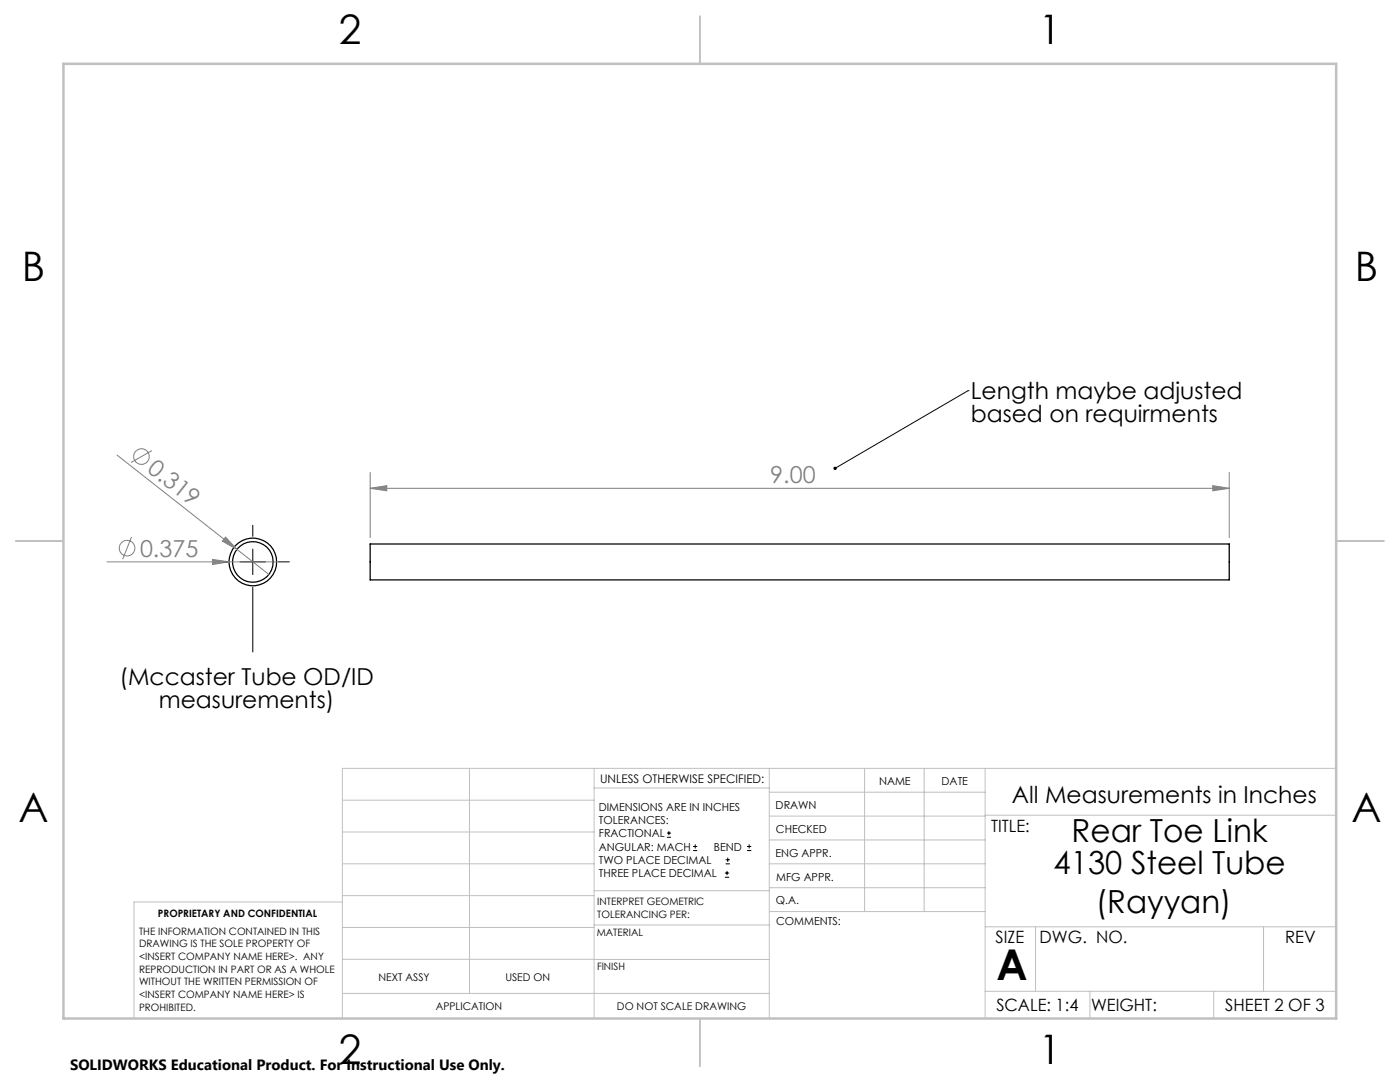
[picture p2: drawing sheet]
<svg xmlns="http://www.w3.org/2000/svg" width="279mm" height="216mm" viewBox="0 0 279 216" stroke-linecap="round" stroke-linejoin="round" font-family="sans-serif">
<g fill="none" stroke="#000" stroke-width=".25">
<path d="M73.9 108.5h171.4v7.2h-171.4z"/>
<circle cx="50.5" cy="112.1" r="4"/>
<circle cx="50.5" cy="112.1" r="4.8"/>
</g>
<g fill="none" stroke="#808080" stroke-width=".2">
<path d="M23.4 90.8l23.9 18.8M30.3 89.9l-4.2 2.4M73.9 97.4l3.3-.5v1zM73.9 94.3v13M73.9 97.4h171.4M242 96.9l3.3 .5-3.3 .5zM245.3 94.3v13M21.3 112.1h33.9M26.2 107.1l-1.7 4.5M42.4 111.6l3.3 .5-3.3 .5zM45 107.2l2.3 2.4-2.9-1.6zM47.3 109.6l6.4 5"/>
<circle cx="28.2" cy="91.1" r="1.56"/>
<circle cx="25.4" cy="109.4" r="1.56"/>
</g>
<g fill="none" stroke="#000" stroke-width=".2">
<path d="M193.2 78h.1M193.2 78l-26.5 15.5M43.1 112.1h2.3M47.9 112.1h5.1M50.4 104.8v2.2M50.4 109.6v5.1M50.4 117.2v12.9M55.5 112.1h2.2M133.1 167.1h.8M133.1 166.2h.8M133.5 165.8v.9M138.3 169.7h.8"/>
<path d="M138.3 168.9h.8M138.7 168.5v.8M144.7 175h.8M144.7 174.2h.8M144.8 172.4h.9M144.8 171.6h.9M145.1 173.8v.8M145.2 171.1v.9M149.1 169.7h.8M149.1 168.9h.8M149.5 168.5v.8"/>
</g>
<g fill="none" stroke="#c0c0c0" stroke-width=".2">
<path d="M68.3 159.7h50.3M93.7 153.3v44.9M118.6 153.3v49.9M118.6 157.2h34.9M153.5 153.3v49.9M153.5 158.1h43.1M172.5 153.3v28.6M184.4 153.3v28.6M196.6 153.3v49.9M266.7 153.3h-198.4v49.9M68.3 178.7h50.3M68.3 172.4h50.3"/>
<path d="M68.3 166h50.3M68.3 180h-41.6v23.2M118.6 177.7h35M153.5 167.6h43.1M153.5 162.8h43.1M153.5 172.4h43.1M153.5 177.1h43.1M196.6 162.7h70.1M68.3 198.2h85.2M68.3 191.4l85.2 .1M68.3 185.1h50.3M118.6 184.6h35"/>
<path d="M153.6 181.9h43M196.6 197.8h70.1M196.6 184.9h70.1M206.7 184.9v12.9M217.5 197.8v5.4M242.2 197.8v5.4M252.2 184.9v12.9"/>
</g>
<path d="M139.7 3.2v9.5M3.1 107.9h9.6M266.7 107.9h9.5M139.7 203.2v9.6" fill="none" stroke="#c0c0c0" stroke-width=".25"/>
<path d="M12.7 12.7h254v190.5h-254z" fill="none" stroke="#c0c0c0" stroke-width=".5"/>
<path d="M166.5 93.2a.34 .34 0 0 1 .5 .1 .34 .34 0 0 1-.2 .4 .34 .34 0 0 1-.4-.1l.3-.1-.3 .1z" fill="#000"/>
<g fill="#808080">
<path d="M45 107.2l2.3 2.4-2.9-1.6z"/>
<path d="M42.4 111.6l3.3 .5-3.3 .5z"/>
<path d="M242 96.9l3.3 .5-3.3 .5zM73.9 97.4l3.3-.5v1z"/>
</g>
<text font-size="8.5" x="198.9" y="195.5">A</text>
<g font-size="8.1">
<text x="67.6" y="8.9">2</text>
<text x="207.3" y="8.9">1</text>
<text x="4.4" y="56.2">B</text>
<text x="270.4" y="56.2">B</text>
<text x="3.7" y="164.1">A</text>
<text x="269.7" y="164.1">A</text>
<text x="67.6" y="212.4">2</text>
<text x="207.3" y="212.4">1</text>
</g>
<g font-size="6.3">
<text x="213.9" y="168.1">Rear Toe Link</text>
<text x="210.3" y="174.4">4130 Steel Tube</text>
<text x="218.7" y="182.2">(Rayyan)</text>
</g>
<g font-size="4.7">
<text x="193.7" y="79.7">Length maybe adjusted</text>
<text x="193.7" y="84.2">based on requirments</text>
<text x="23.8" y="136.8">(Mccaster Tube OD/ID</text>
<text x="31.7" y="141.3">measurements)</text>
<text x="202" y="160.3">All Measurements in Inches</text>
</g>
<g font-size="4.7" fill="#808080">
<text x="29.2" y="94" transform="rotate(38 29.2 94)">0.319</text>
<text x="153.7" y="96.4">9.00</text>
<text x="27.9" y="111.1">0.375</text>
</g>
<g font-size="3.4">
<text x="197.8" y="166">TITLE:</text>
<text x="198.7" y="188.1">SIZE</text>
<text x="207.5" y="188.1">DWG. NO.</text>
<text x="256.5" y="188.2">REV</text>
<text x="198.8" y="201.7">SCALE: 1:4</text>
<text x="217.7" y="201.8">WEIGHT:</text>
<text x="244.5" y="201.7">SHEET 2 OF 3</text>
</g>
<text font-size="3" x="14" y="213.5">SOLIDWORKS Educational Product. For Instructional Use Only.</text>
<text font-size="2.4" x="119.8" y="156.2">UNLESS OTHERWISE SPECIFIED:</text>
<g font-size="2.2">
<text x="119.5" y="161.8">DIMENSIONS ARE IN INCHES</text>
<text x="154.8" y="161.4">DRAWN</text>
<text x="175.4" y="156.6">NAME</text>
<text x="187.9" y="156.7">DATE</text>
<text x="119.5" y="164.4">TOLERANCES:</text>
<text x="119.5" y="167.1">FRACTIONAL</text>
<text x="154.9" y="166.3">CHECKED</text>
<text x="119.5" y="169.7">ANGULAR: MACH</text>
<text x="119.5" y="172.4">TWO PLACE DECIMAL</text>
<text x="142.5" y="169.7">BEND</text>
<text x="154.8" y="170.9">ENG APPR.</text>
<text x="119.5" y="175">THREE PLACE DECIMAL</text>
<text x="154.9" y="175.7">MFG APPR.</text>
<text x="154.9" y="180.4">Q.A.</text>
<text x="154.9" y="184.6">COMMENTS:</text>
</g>
<g font-size="2.1">
<text x="75.5" y="195.7">NEXT ASSY</text>
<text x="100.9" y="195.7">USED ON</text>
<text x="86.9" y="201.5">APPLICATION</text>
<text x="123.1" y="201.6">DO NOT SCALE DRAWING</text>
</g>
<g font-size="2">
<text x="31.5" y="182.9">PROPRIETARY AND CONFIDENTIAL</text>
<text x="119.2" y="180.6">INTERPRET GEOMETRIC</text>
<text x="119.2" y="183.1">TOLERANCING PER:</text>
<text x="27.8" y="186.5">THE INFORMATION CONTAINED IN THIS</text>
<text x="27.8" y="189">DRAWING IS THE SOLE PROPERTY OF</text>
<text x="27.8" y="191.6">&lt;INSERT COMPANY NAME HERE&gt;. ANY</text>
<text x="119.1" y="186.7">MATERIAL</text>
<text x="27.8" y="194.1">REPRODUCTION IN PART OR AS A WHOLE</text>
<text x="27.8" y="196.6">WITHOUT THE WRITTEN PERMISSION OF</text>
<text x="119.1" y="193.5">FINISH</text>
<text x="27.8" y="199.1">&lt;INSERT COMPANY NAME HERE&gt; IS</text>
<text x="27.8" y="201.7">PROHIBITED.</text>
</g>
</svg>
